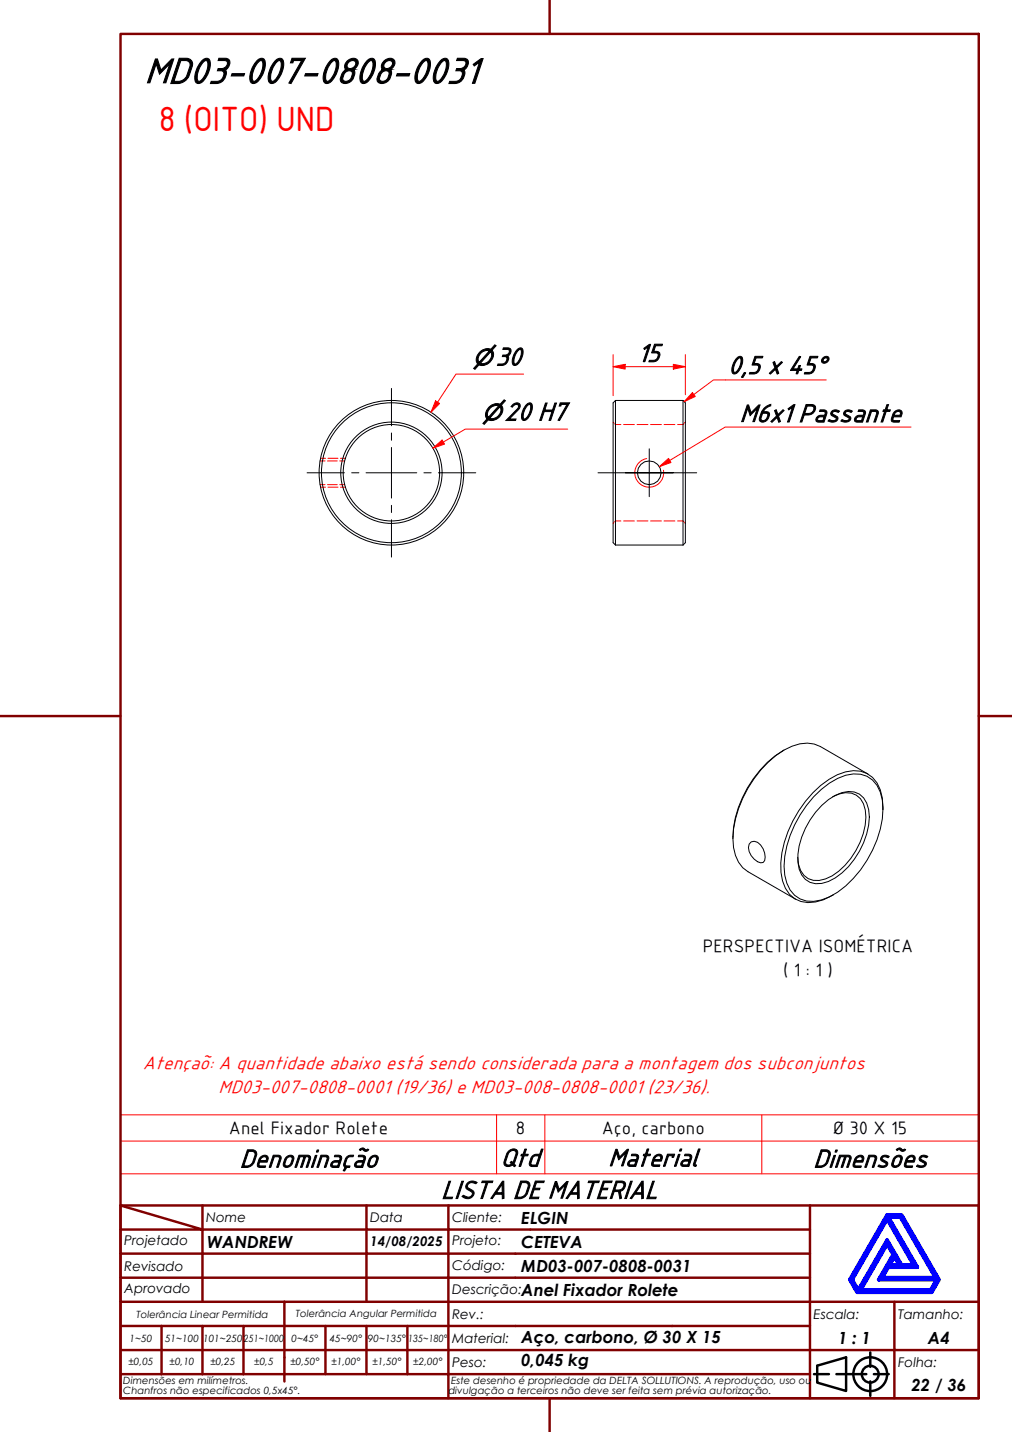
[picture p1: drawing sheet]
<svg xmlns="http://www.w3.org/2000/svg" width="210mm" height="297mm" viewBox="0 0 210 297" stroke-linecap="round" stroke-linejoin="round" font-family="sans-serif">
<!-- layer: Hidden (ABNT) -->
<g fill="none" stroke="#f00" stroke-width=".21">
<path d="M66.4 95.6h1M66.5 95.1h1M67.9 95.6h2.1M68 95.1h2.1M70.5 95.6h1M70.6 95.1h1M127.2 87.6l.1 .1M127.5 87.9l.2 .2h1.1M129.3 88.1h2.3M132.1 88.1h2.3M134.9 88.1h2.3M137.7 88.1h2.3"/>
<path d="M141.8 87.9l-.1 .2h-1.2M142.2 87.6l-.2 .1M66.4 100.5h1M66.5 101.1h1M67.9 100.5h2.1M68 101.1h2.1M70.5 100.5h1M70.6 101.1h1M127.3 108.4l-.1 .2M128.8 108.1h-1.1l-.2 .1M129.3 108.1h2.3M132.1 108.1h2.3"/>
<path d="M134.9 108.1h2.3M137.7 108.1h2.3M140.5 108.1h1.2l.1 .1M142 108.4l.2 .2"/>
</g>
<!-- layer: Visible (ABNT) -->
<g fill="none" stroke="#000" stroke-width=".21">
<path d="M127.7 83.1v30M127.7 83.1l-.5 .5v29l.5 .5M127.7 83.1h14M141.7 83.1l.5 .5v29l-.5 .5M141.7 83.1v30M127.7 113.1h14M162.6 155.6a22.5 22.5 0 0 0-10.6 18.4M155.8 174.6a2 2 0 0 1 2.5 1.5 2.49 2.49 0 0 1 0 2.8 2.47 2.47 0 0 1-2.5-1.4 2.03 2.03 0 0 1 0-2.9zM168.8 165.3a14 14 0 0 1 8.2-4.8 5.2 5.2 0 0 1 5.6 3.8 16.4 16.4 0 0 1-1.6 12 21.2 21.2 0 0 1-9 9.7 6.5 6.5 0 0 1-7.2-.3 8.1 8.1 0 0 1-2.2-6 22.7 22.7 0 0 1 6.2-14.4zM170.5 167.1a9 9 0 0 1 5.5-2.9 3.9 3.9 0 0 1 4.2 3.7 15.2 15.2 0 0 1-4.2 11.9 9.4 9.4 0 0 1-6.8 3.5 3.9 3.9 0 0 1-3.4-3 13.5 13.5 0 0 1 2.2-10.2l1.2-1.6zM172.7 165.3a4.6 4.6 0 0 1 5.8 .4 7.1 7.1 0 0 1 1 5.5 16 16 0 0 1-6.9 10.5 5.2 5.2 0 0 1-5 .6 4.8 4.8 0 0 1-2.1-4.5M180 160.6l-9.9-5.8a6.7 6.7 0 0 0-5.8 0 20.8 20.8 0 0 0-10.2 10.8 16.8 16.8 0 0 0-1.6 11.8l.7 1.4 .9 1.2 1 .8 9.9 5.7"/>
<path d="M183.1 167.8a9.1 9.1 0 0 0-2.1-6.5 5.7 5.7 0 0 0-5.6-1.2 18 18 0 0 0-9.7 8.1 21.3 21.3 0 0 0-3.7 12.8 6.5 6.5 0 0 0 4.1 6 8.5 8.5 0 0 0 6.8-1.4"/>
<circle cx="81.2" cy="98.1" r="15"/>
<circle cx="81.2" cy="98.1" r="14.5"/>
<circle cx="81.2" cy="98.1" r="10.5"/>
<circle cx="81.2" cy="98.1" r="10"/>
<circle cx="134.7" cy="98.1" r="2.46"/>
</g>
<!-- layer: Visible Narrow (ABNT) -->
<path d="M134.1 95.1a3 3 0 0 0-2.4 3.5 3 3 0 0 0 3.5 2.4 3 3 0 0 0 2.4-3.5" fill="none" stroke="#f00" stroke-width=".21"/>
<path d="M138.9 95.5l-2.1 1.3M25 236.7h178v-5.4h-178v12.2M103 231.3v12.2M113 231.3v12.2M158 231.3v12.2M203 236.7v6.8h-178M25 243.5v6.5h178v-6.5" fill="none" stroke="#f00" stroke-width=".21"/>
<!-- layer: Borda A3/A4 (ABNT) -->
<g fill="none" stroke="#800000" stroke-width=".51">
<path d="M25 7h178v283h-178zM114 0v7M0 148.5h25M203 148.5h7M25 250l17 5h-17M25 250h178v40h-178zM42 255h34v5h17M42 255v15M42 250v5M76 250v5h17v5M93 250v5h75M168 250v20h-143"/>
<path d="M25 260h51v10M25 275h17M33.5 275v10M50.5 275h-8.5v10M59 270v16.6M67.5 275v10h-42.5M76 275v10h8.5M84.5 275v10M93 275h-42.5v10M93 260v5h-68M93 275v10h75M93 260h75"/>
<path d="M93 275h75M168 265h-75v10M185.5 270v10h17.5M203 270h-35v10h17.5v10M25 280h143v10M67.5 285h8.5M84.5 285h8.5v5M114 290v7"/>
</g>
<path d="M184 258l1.3 2.2-3 5.2h12l-1.3 2.2h-14.5zM184 252.8l5.5 9.7h-2.5l-3-5.3-6 10.4-1.3-2.2zM184 252h3l7.8 13.4-1.5 2.6h-15.5l-1.5-2.6zM184.2 252.4h2.6l7.3 12.6h-11.1l1.2-2.2h6zM185.5 260.6l1.1 1.9h-2.1z" fill="none" stroke="#00f" stroke-width=".8"/>
<!-- layer: 0 -->
<path d="M177.8 268h15.5" fill="none" stroke="#000" stroke-width=".21"/>
<g fill="none" stroke="#000" stroke-width=".51">
<path d="M168.8 285h3.1M169.5 283.3l6-1.8v7l-6-1.7zM173.5 285h6.2M180.5 280.5v3M180.5 286.5v3M181.3 285h3"/>
<circle cx="180.5" cy="285" r="3.5"/>
<circle cx="180.5" cy="285" r="1.75"/>
</g>
<path d="M136.8 96.8l1.9-1.7 .5 .8z" fill="#f00"/>
<path d="M136.8 96.8l1.9-1.7 .5 .8zM189 88.6h-38.6l-11.5 6.9" fill="none" stroke="#f00" stroke-width=".21"/>
<!-- layer: Marca de centro (ISO) -->
<g fill="none" stroke="#000" stroke-width=".21">
<path d="M63.7 98.1h7.7M72.9 98.1h1.5M75.9 98.1h10.5M81.2 80.6v7.7M81.2 89.8v1.5M81.2 92.8v10.5M87.9 98.1h1.5M90.9 98.1h7.8M124 98.1h10.7h-5M134.7 93.1v9.9M139.6 98.1h-4.9h9.8M81.2 104.8v1.5"/>
<path d="M81.2 107.8v7.8"/>
</g>
<path d="M90.8 83.4l-1.4 2.1" fill="none" stroke="#f00" stroke-width=".21"/>
<path d="M90.3 83.1l.9 .6-1.8 1.8z" fill="#f00"/>
<path d="M108.6 77.6h-14l-3.8 5.8M90.3 83.1l.9 .6-1.8 1.8zM91.9 91.7l-2.1 1.3" fill="none" stroke="#f00" stroke-width=".21"/>
<path d="M89.8 93l1.9-1.7 .5 .8z" fill="#f00"/>
<path d="M127.2 76.1h2.5M89.8 93l1.9-1.7 .5 .8zM117.8 89h-21.3l-4.6 2.7" fill="none" stroke="#f00" stroke-width=".21"/>
<path d="M127.2 76.1l2.5-.5v1z" fill="#f00"/>
<path d="M127.2 76.1l2.5-.5v1zM139.7 76.1h2.5" fill="none" stroke="#f00" stroke-width=".21"/>
<path d="M139.7 75.6l2.5 .5-2.5 .5z" fill="#f00"/>
<path d="M127.2 73.6v8.5M129.7 76.1h10M139.7 75.6l2.5 .5-2.5 .5zM142.2 73.6v8.3" fill="none" stroke="#f00" stroke-width=".21"/>
<path d="M143.9 81.8l-2 1.5" fill="none" stroke="#f00" stroke-width=".21"/>
<path d="M143.6 81.4l.6 .8-2.3 1.1z" fill="#f00"/>
<path d="M171.4 78.8h-23.4l-4.1 3M143.6 81.4l.6 .8-2.3 1.1z" fill="none" stroke="#f00" stroke-width=".21"/>
<text font-size="8.1" x="30" y="17.2">MD03-007-0808-0031</text>
<text font-size="7" fill="#f00" x="32.9" y="27.2">8 (OITO) UND</text>
<g font-size="5.7">
<text x="102.8" y="75.7">30</text>
<text x="132.2" y="75">15</text>
<text x="151" y="77.5">0,5 x 45°</text>
<text x="104.7" y="87.2">20 H7</text>
<text x="153.4" y="87.5">M6x1 Passante</text>
<text x="49.7" y="242.1">Denominação</text>
<text x="103.8" y="241.9">Qtd</text>
<text x="126.2" y="241.9">Material</text>
<text x="168.7" y="242.1">Dimensões</text>
<text x="91.5" y="248.6">LISTA DE MATERIAL</text>
</g>
<g font-size="4.8">
<text x="98.1" y="75.7">⌀</text>
<text x="100" y="87.2">⌀</text>
</g>
<g font-size="4.1" fill="#f00">
<text x="29.7" y="221.8">Atençaõ: A quantidade abaixo está sendo considerada para a montagem dos subconjuntos</text>
<text x="45.3" y="226.8">MD03-007-0808-0001 (19/36) e MD03-008-0808-0001 (23/36).</text>
</g>
<g font-size="3.9">
<text x="145.8" y="197.4">PERSPECTIVA ISOMÉTRICA</text>
<text x="162.4" y="202.4">( 1 : 1 )</text>
<text x="47.5" y="235.3">Anel Fixador Rolete</text>
<text x="107" y="235.3">8</text>
<text x="124.8" y="235.3">Aço, carbono</text>
<text x="172.8" y="235.3">Ø 30 X 15</text>
</g>
<g font-size="3.5">
<text x="108.1" y="253.8">ELGIN</text>
<text x="43" y="258.8">WANDREW</text>
<text x="108.1" y="263.8">MD03-007-0808-0031</text>
<text x="108.1" y="258.8">CETEVA</text>
<text x="108.1" y="268.8">Anel Fixador Rolete</text>
<text x="108.1" y="278.5">Aço, carbono, Ø 30 X 15</text>
<text x="173.8" y="278.8">1 : 1</text>
<text x="192.5" y="278.8">A4</text>
<text x="108.1" y="283.4">0,045 kg</text>
<text x="189.1" y="288.6">22 / 36</text>
</g>
<g font-size="2.8">
<text x="42.8" y="253.5">Nome</text>
<text x="76.8" y="253.5">Data</text>
<text x="93.8" y="253.6">Cliente:</text>
<text x="25.8" y="263.6">Revisado</text>
<text x="25.8" y="258.3">Projetado</text>
<text x="76.8" y="258.4">14/08/2025</text>
<text x="93.8" y="263.3">Código:</text>
<text x="93.8" y="258.3">Projeto:</text>
<text x="25.8" y="268.3">Aprovado</text>
<text x="93.8" y="268.3">Descrição:</text>
<text x="93.8" y="273.5">Rev.:</text>
<text x="168.8" y="273.5">Escala:</text>
<text x="186.3" y="273.5">Tamanho:</text>
<text x="93.8" y="278.6">Material:</text>
<text x="93.8" y="283.5">Peso:</text>
<text x="186.3" y="283.6">Folha:</text>
</g>
<g font-size="2.1">
<text x="28.3" y="273.3">Tolerância Linear Permitida</text>
<text x="61.4" y="273.1">Tolerância Angular Permitida</text>
<text x="26.9" y="278.3">1~50</text>
<text x="34.2" y="278.3">51~100</text>
<text x="42.1" y="278.3">101~250</text>
<text x="50.5" y="278.3">251~1000</text>
<text x="60.5" y="278.3">0~45°</text>
<text x="68.4" y="278.3">45~90°</text>
<text x="76.3" y="278.3">90~135°</text>
<text x="84.7" y="278.3">135~180°</text>
<text x="25.6" y="287.1">Dimensões em milímetros.</text>
<text x="26.6" y="283.2">±0,05</text>
<text x="35.2" y="283.2">±0,10</text>
<text x="43.6" y="283.2">±0,25</text>
<text x="52.7" y="283.2">±0,5</text>
<text x="60.2" y="283.2">±0,50°</text>
<text x="68.7" y="283.2">±1,00°</text>
<text x="77.2" y="283.2">±1,50°</text>
<text x="85.7" y="283.2">±2,00°</text>
<text x="93.6" y="287.1">Este desenho é propriedade da DELTA SOLLUTIONS. A reprodução, uso ou</text>
<text x="25.6" y="289.2">Chanfros não especificados 0,5x45°.</text>
<text x="93" y="289.2">divulgação a terceiros não deve ser feita sem prévia autorização.</text>
</g>
</svg>
